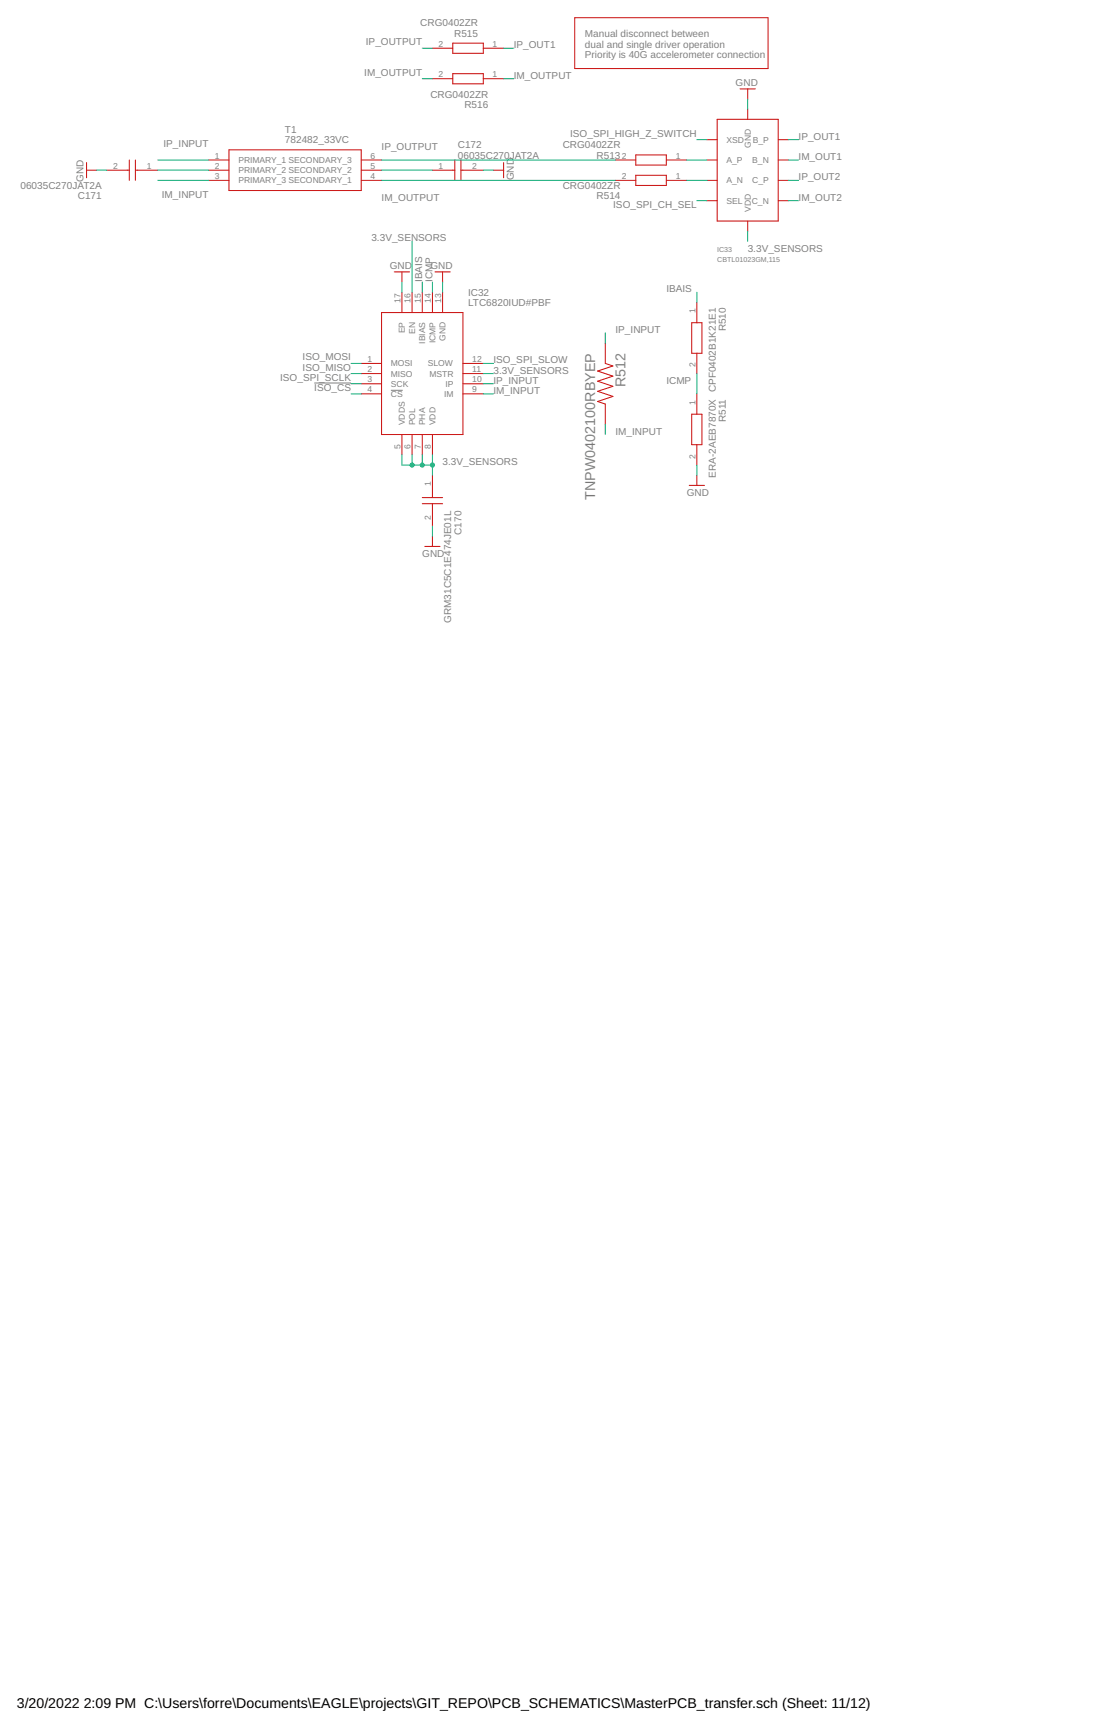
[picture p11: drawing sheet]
<svg xmlns="http://www.w3.org/2000/svg" width="279mm" height="432mm" viewBox="0 0 279 432" stroke-linecap="round" stroke-linejoin="round" font-family="sans-serif">
<path d="M78.5 95.7h9.2M97.6 97.5h3" fill="none" stroke="#808080" stroke-width=".25"/>
<g fill="none" stroke="#c90d0c" stroke-width=".25">
<path d="M108 12h5.1M108 19.7h5.1M113.1 10.8h7.6v2.5h-7.6zM113.1 18.4h7.6v2.5h-7.6zM120.7 12h5.1M120.7 19.7h5.1M143.5 4.4h48.3v12.7h-48.3zM32.3 40v5M33.8 40v5M52.1 40h5.1M57.2 37.4h33v10.2h-33zM90.2 40h5.1"/>
<path d="M113.6 40v5M115.1 40v5M153.7 40h5M158.7 38.7h7.7v2.5h-7.7zM166.4 40h5M176.5 40h2.6M176.5 34.9h2.6M179.1 29.8h15.2v25.4h-15.2zM184.8 22.2h3.8M186.7 22.2v2.5M186.7 27.3v2.5M194.3 40h2.5"/>
<path d="M194.3 34.9h2.5M21.6 42.5h2.6M21.6 40.6v3.8M26.7 42.5h5.6M33.8 42.5h5.6M52.1 42.5h5.1M52.1 45h5.1M90.2 42.5h5.1M90.2 45h5.1M108 42.5h5.6M115.1 42.5h5.6M123.2 42.5h2.6"/>
<path d="M125.8 40.6v3.8M153.7 45h5M158.7 43.8h7.7v2.5h-7.7zM166.4 45h5M176.5 45h2.6M176.5 50.1h2.6M186.7 55.2v2.5M194.3 45h2.5M194.3 50.1h2.5M95.3 78.1h20.3v30.4h-20.3zM98.4 67.9h3.9M100.4 67.9v2.5"/>
<path d="M100.4 73v5.1M102.9 73v5.1M105.4 73v5.1M108 73v5.1M108.6 67.9h3.8M110.5 67.9v2.5M110.5 73v5.1M174 75.5v5.1M90.2 90.8h5.1M90.2 93.3h5.1M90.2 95.8h5.1M90.2 98.4h5.1"/>
<path d="M115.6 90.8h5.1M115.6 93.3h5.1M115.6 95.8h5.1M115.6 98.4h5.1M151.1 85.7v5.1l1.9 .6-3.8 1.3 3.8 1.2-3.8 1.3 3.8 1.3-3.8 1.2 3.8 1.3-3.8 1.3 1.9 .6v5.1M172.7 80.6h2.6v7.6h-2.6zM174 88.2v5.1M174 98.4v5M100.4 108.5v5.1M102.9 108.5v5.1M105.4 108.5v5.1M108 108.5v5.1"/>
<path d="M108 118.7v5.6M172.7 103.4h2.6v7.7h-2.6zM174 111.1v5M174 118.7v2.5M105.4 124.3h5.1M105.4 125.8h5.1M106.1 136.5h3.8M108 125.8v5.6M108 133.9v2.6M172.1 121.2h3.8"/>
</g>
<g fill="none" stroke="#0dab76" stroke-width=".25">
<path d="M105.4 12h2.6M105.4 19.7h2.6M125.8 12h2.5M125.8 19.7h2.5M39.4 40h12.7M95.3 40h58.4M171.4 40h5.1M174 34.9h2.5M186.7 24.7v2.6M196.8 40h2.6M196.8 34.9h2.6M24.2 42.5h2.5"/>
<path d="M39.4 42.5h12.7M39.4 45h12.7M95.3 42.5h12.7M95.3 45h58.4M120.7 42.5h2.5M171.4 45h5.1M174 50.1h2.5M186.7 57.7v2.6M196.8 45h2.6M196.8 50.1h2.6M100.4 70.4v2.6M102.9 60.3v12.7"/>
<path d="M105.4 70.4v2.6M108 70.4v2.6M110.5 70.4v2.6M174 73v2.5M87.7 90.8h2.5M87.7 93.3h2.5M87.7 95.8h2.5M87.7 98.4h2.5M120.7 90.8h2.5M120.7 93.3h2.5M120.7 95.8h2.5M120.7 98.4h2.5"/>
<path d="M151.1 83.1v2.6M174 93.3v5.1M100.4 113.6v2.5h7.6M102.9 113.6v2.5M105.4 113.6v2.5M108 113.6v5.1M151.1 106v2.5M174 116.1v2.6M108 131.4v2.5"/>
</g>
<g fill="#0dab76" stroke="#0dab76" stroke-width=".25">
<circle cx="108" cy="116.1" r=".51"/>
<circle cx="105.4" cy="116.1" r=".51"/>
<circle cx="102.9" cy="116.1" r=".51"/>
</g>
<g font-size="3.6" fill="#808080">
<text x="156.2" y="96.8" transform="rotate(-90 156.2 96.8)">R512</text>
<text x="148.6" y="124.8" transform="rotate(-90 148.6 124.8)">TNPW0402100RBYEP</text>
</g>
<g font-size="3.5">
<text x="4.2" y="426.6">3/20/2022</text>
<text x="20.9" y="426.6">2:09 PM C:\Users\forre\Documents\EAGLE\projects\GIT_REPO\PCB_SCHEMATICS\MasterPCB_transfer.sch (Sheet: 11/12)</text>
</g>
<g font-size="2.5" fill="#808080">
<text x="91.3" y="11.3">IP_OUTPUT</text>
<text x="104.9" y="6.6">CRG0402ZR</text>
<text x="113.4" y="9.1">R515</text>
<text x="146.1" y="9.2">Manual disconnect between</text>
<text x="146.1" y="11.9">dual and single driver operation</text>
<text x="128.3" y="12">IP_OUT1</text>
<text x="146.1" y="14.6">Priority is 40G accelerometer connection</text>
<text x="90.9" y="18.9">IM_OUTPUT</text>
<text x="128.3" y="19.7">IM_OUTPUT</text>
<text x="183.7" y="21.4">GND</text>
<text x="107.5" y="24.4">CRG0402ZR</text>
<text x="115.9" y="26.9">R516</text>
<text x="71.1" y="35.8">782482_33VC</text>
<text x="71.1" y="33.2">T1</text>
<text x="142.4" y="34.1">ISO_SPI_HIGH_Z_SWITCH</text>
<text x="199.4" y="34.9">IP_OUT1</text>
<text x="40.8" y="36.7">IP_INPUT</text>
<text x="95.3" y="37.4">IP_OUTPUT</text>
<text x="114.3" y="39.6">06035C270JAT2A</text>
<text x="114.3" y="37">C172</text>
<text x="140.5" y="37">CRG0402ZR</text>
<text x="149" y="39.6">R513</text>
<text x="199.4" y="40">IM_OUT1</text>
<text x="5.1" y="47.2">06035C270JAT2A</text>
<text x="20.9" y="45.5" transform="rotate(-90 20.9 45.5)">GND</text>
<text x="128.3" y="45" transform="rotate(-90 128.3 45)">GND</text>
<text x="140.5" y="47.2">CRG0402ZR</text>
<text x="199.4" y="45">IP_OUT2</text>
<text x="19.4" y="49.7">C171</text>
<text x="40.4" y="49.4">IM_INPUT</text>
<text x="95.3" y="50.1">IM_OUTPUT</text>
<text x="149" y="49.7">R514</text>
<text x="153.1" y="51.9">ISO_SPI_CH_SEL</text>
<text x="199.4" y="50.1">IM_OUT2</text>
<text x="92.7" y="60.3">3.3V_SENSORS</text>
<text x="186.7" y="62.8">3.3V_SENSORS</text>
<text x="97.3" y="67.1">GND</text>
<text x="105.4" y="70.4" transform="rotate(-90 105.4 70.4)">IBAIS</text>
<text x="107.5" y="67.1">GND</text>
<text x="108" y="70.4" transform="rotate(-90 108 70.4)">ICMP</text>
<text x="116.9" y="76.4">LTC6820IUD#PBF</text>
<text x="116.9" y="73.9">IC32</text>
<text x="166.4" y="73">IBAIS</text>
<text x="153.7" y="83.1">IP_INPUT</text>
<text x="181.2" y="82.8" transform="rotate(-90 181.2 82.8)">R510</text>
<text x="75.5" y="90">ISO_MOSI</text>
<text x="70" y="95.1">ISO_SPI_SCLK</text>
<text x="75.5" y="92.5">ISO_MISO</text>
<text x="123.2" y="93.3">3.3V_SENSORS</text>
<text x="123.2" y="90.8">ISO_SPI_SLOW</text>
<text x="123.2" y="95.8">IP_INPUT</text>
<text x="166.4" y="95.8">ICMP</text>
<text x="78.5" y="97.6">ISO_CS</text>
<text x="123.2" y="98.4">IM_INPUT</text>
<text x="181.2" y="105.4" transform="rotate(-90 181.2 105.4)">R511</text>
<text x="153.7" y="108.5">IM_INPUT</text>
<text x="110.5" y="116.1">3.3V_SENSORS</text>
<text x="178.7" y="119.3" transform="rotate(-90 178.7 119.3)">ERA-2AEB7870X CPF0402B1K21E1</text>
<text x="171.5" y="123.8">GND</text>
<text x="115.2" y="133.6" transform="rotate(-90 115.2 133.6)">C170</text>
<text x="105.4" y="139">GND</text>
<text x="112.7" y="155.6" transform="rotate(-90 112.7 155.6)">GRM31C5C1E474JE01L</text>
</g>
<g font-size="2.1" fill="#808080">
<text x="109.5" y="11.7">2</text>
<text x="123" y="11.7">1</text>
<text x="109.5" y="19.3">2</text>
<text x="123" y="19.3">1</text>
<text x="181.4" y="35.7">XSD</text>
<text x="188" y="35.7">B_P</text>
<text x="53.7" y="39.6">1</text>
<text x="59.5" y="40.7">PRIMARY_1 SECONDARY_3</text>
<text x="92.5" y="39.6">6</text>
<text x="155.2" y="39.6">2</text>
<text x="168.7" y="39.6">1</text>
<text x="181.4" y="40.7">A_P</text>
<text x="187.5" y="36.9" transform="rotate(-90 187.5 36.9)">GND</text>
<text x="187.8" y="40.7">B_N</text>
<text x="28.3" y="42.2">2</text>
<text x="36.7" y="42.2">1</text>
<text x="53.7" y="42.2">2</text>
<text x="53.7" y="44.7">3</text>
<text x="59.5" y="43.3">PRIMARY_2 SECONDARY_2</text>
<text x="59.5" y="45.8">PRIMARY_3 SECONDARY_1</text>
<text x="92.5" y="42.2">5</text>
<text x="92.5" y="44.7">4</text>
<text x="109.5" y="42.2">1</text>
<text x="117.9" y="42.2">2</text>
<text x="155.2" y="44.7">2</text>
<text x="168.7" y="44.7">1</text>
<text x="181.4" y="45.8">A_N</text>
<text x="187.8" y="45.8">C_P</text>
<text x="181.4" y="50.9">SEL</text>
<text x="187.5" y="52.9" transform="rotate(-90 187.5 52.9)">VDD</text>
<text x="187.7" y="50.9">C_N</text>
<text x="100" y="75.7" transform="rotate(-90 100 75.7)">17</text>
<text x="102.5" y="75.7" transform="rotate(-90 102.5 75.7)">16</text>
<text x="105.1" y="75.7" transform="rotate(-90 105.1 75.7)">15</text>
<text x="107.6" y="75.7" transform="rotate(-90 107.6 75.7)">14</text>
<text x="110.1" y="75.7" transform="rotate(-90 110.1 75.7)">13</text>
<text x="101.1" y="83.2" transform="rotate(-90 101.1 83.2)">EP</text>
<text x="103.6" y="83.4" transform="rotate(-90 103.6 83.4)">EN</text>
<text x="173.6" y="78.3" transform="rotate(-90 173.6 78.3)">1</text>
<text x="106.2" y="85.8" transform="rotate(-90 106.2 85.8)">IBIAS</text>
<text x="108.7" y="85.7" transform="rotate(-90 108.7 85.7)">ICMP</text>
<text x="111.3" y="85.2" transform="rotate(-90 111.3 85.2)">GND</text>
<text x="91.7" y="90.4">1</text>
<text x="91.7" y="92.9">2</text>
<text x="91.7" y="95.5">3</text>
<text x="97.6" y="91.5">MOSI</text>
<text x="97.6" y="94.1">MISO</text>
<text x="106.8" y="91.5">SLOW</text>
<text x="107.2" y="94.1">MSTR</text>
<text x="117.9" y="90.4">12</text>
<text x="117.9" y="92.9">11</text>
<text x="117.9" y="95.5">10</text>
<text x="173.6" y="91.7" transform="rotate(-90 173.6 91.7)">2</text>
<text x="91.7" y="98">4</text>
<text x="97.6" y="96.6">SCK</text>
<text x="97.6" y="99.1">CS</text>
<text x="110.9" y="99.1">IM</text>
<text x="111.2" y="96.6">IP</text>
<text x="117.9" y="98">9</text>
<text x="173.6" y="101.1" transform="rotate(-90 173.6 101.1)">1</text>
<text x="101.1" y="106.2" transform="rotate(-90 101.1 106.2)">VDDS</text>
<text x="103.6" y="106.2" transform="rotate(-90 103.6 106.2)">POL</text>
<text x="106.2" y="106.2" transform="rotate(-90 106.2 106.2)">PHA</text>
<text x="108.7" y="106.2" transform="rotate(-90 108.7 106.2)">VDD</text>
<text x="100" y="112" transform="rotate(-90 100 112)">5</text>
<text x="102.5" y="112" transform="rotate(-90 102.5 112)">6</text>
<text x="105.1" y="112" transform="rotate(-90 105.1 112)">7</text>
<text x="107.6" y="112" transform="rotate(-90 107.6 112)">8</text>
<text x="173.6" y="114.6" transform="rotate(-90 173.6 114.6)">2</text>
<text x="107.6" y="121.4" transform="rotate(-90 107.6 121.4)">1</text>
<text x="107.6" y="129.8" transform="rotate(-90 107.6 129.8)">2</text>
</g>
<g font-size="1.8" fill="#808080">
<text x="179.1" y="65.4">CBTL01023GM,115</text>
<text x="179.1" y="62.8">IC33</text>
</g>
</svg>
